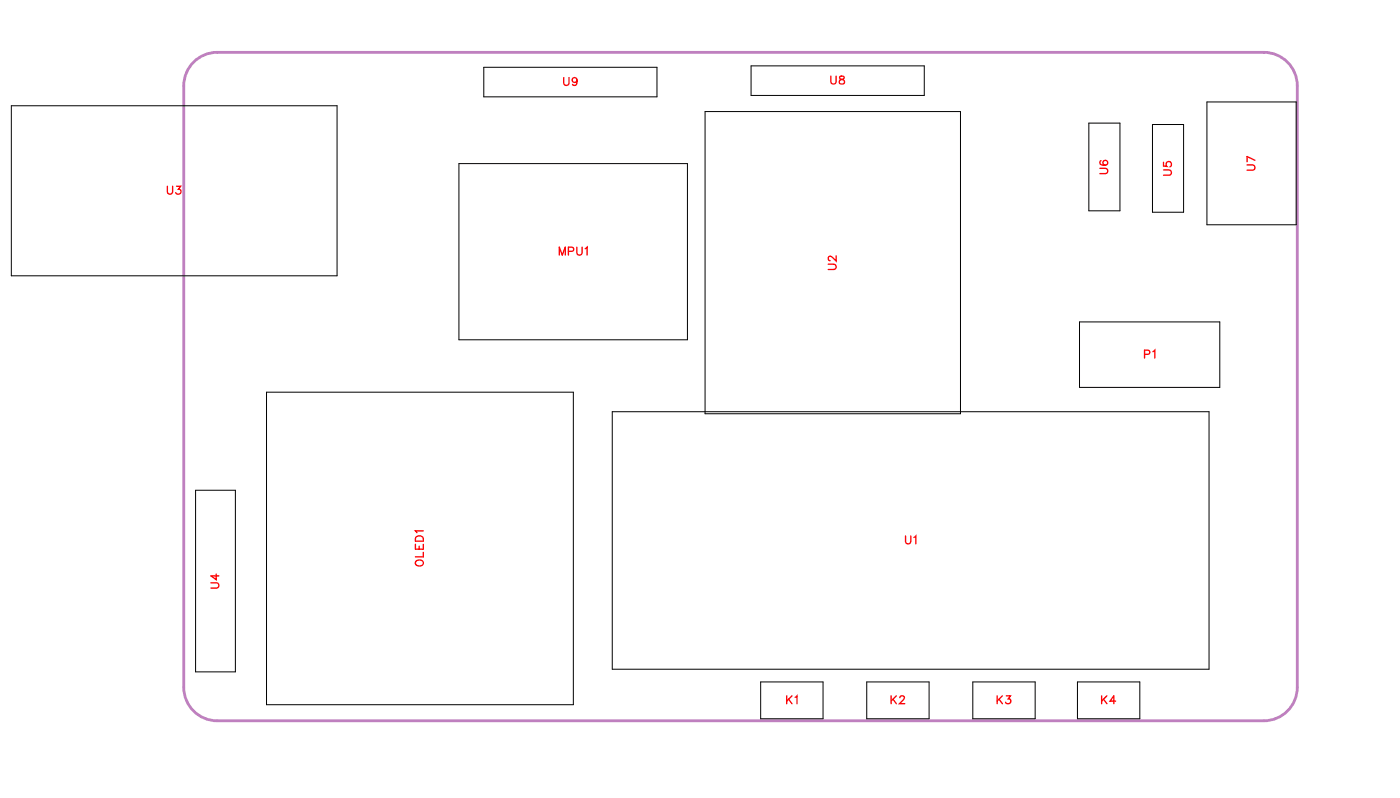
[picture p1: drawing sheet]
<svg xmlns="http://www.w3.org/2000/svg" width="126mm" height="72mm" viewBox="0 0 126 72" stroke-linecap="round" stroke-linejoin="round" font-family="sans-serif">
<path d="M17.6 5.4l.6-.4 .6-.2 .7-.1h94a3 3 0 0 1 3 3v54a3 3 0 0 1-3 3h-94a3 3 0 0 1-3-3v-54a3 3 0 0 1 1.1-2.3z" fill="none" stroke="#bf80bf" stroke-width=".25"/>
<g fill="none" stroke="#000" stroke-width=".09">
<path d="M1 9.5h29.3v15.3h-29.3zM41.2 14.7h20.5v15.8h-20.5zM43.4 6h15.6v2.7h-15.6zM63.3 10h23v27.1h-23zM67.4 5.9h15.6v2.7h-15.6zM97.8 11.1h2.8v7.8h-2.8zM103.5 11.2h2.8v7.9h-2.8zM108.4 9.2h8v11h-8zM23.9 35.2h27.6v28.1h-27.6zM55 37h53.6v23.1h-53.6zM96.9 28.9h12.6v5.9h-12.6zM17.6 44h3.5v16.3h-3.5z"/>
<path d="M68.3 61.2h5.6v3.3h-5.6zM77.8 61.2h5.6v3.3h-5.6zM87.4 61.2h5.6v3.3h-5.6zM96.8 61.2h5.6v3.3h-5.6z"/>
</g>
<g fill="none" stroke="#f00" stroke-width=".12">
<path d="M15 16.7v.5l.2 .2 .3-.1v-.6M15.9 16.7h.3l-.2 .3a.24 .24 0 0 1 .2 .4 .24 .24 0 0 1-.4-.1M50.6 7v.5l.2 .2 .3-.1v-.6M51.8 7.2a.22 .22 0 0 1-.3 .2 .22 .22 0 0 1-.1-.4 .22 .22 0 0 1 .4 .1v.1a.34 .34 0 0 1-.3 .5l-.1-.1M74.6 6.8v.5l.2 .2 .3-.1v-.6M75.4 6.9v.2l.3 .1 .1 .1a.24 .24 0 0 1-.2 .3 .24 .24 0 0 1-.2-.3l.4-.3v-.1zM98.8 15.1h.5l.2 .2-.1 .3h-.6M98.9 14.4l-.1 .1a.35 .35 0 0 0 .3 .4 .35 .35 0 0 0 .4-.3 .22 .22 0 0 0-.2-.2 .22 .22 0 0 0-.3 .2 .22 .22 0 0 0 .2 .2M104.5 15.3h.5l.2 .2-.1 .2h-.6M104.5 14.6v.3h.3a.25 .25 0 0 1 0-.3 .25 .25 0 0 1 .4 0 .25 .25 0 0 1-.1 .4M112 14.8h.5l.2 .2-.1 .2-.6 .1M112.7 14.4l-.7-.3v.4"/>
<path d="M50.2 22.9v-.7l.3 .7 .3-.7v.7M51 22.6l.5-.1v-.2l-.5-.1v.7M51.8 22.2v.5l.2 .2 .2-.1 .1-.6M52.6 22.3l.1-.1v.7M74.4 23.7h.5l.2 .2-.1 .3h-.6M75.1 23v.4l-.3-.3-.3-.1-.1 .1v.2l.2 .1M102.8 31.8h.4v-.3l-.4-.1v.7M103.5 31.6l.2-.2v.7M18.9 52.3h.6l.2 .2-.1 .3h-.7M19.4 51.5v.5l-.5-.3h.8M37.3 48.9v.4h.7v-.4M37.3 48.2a.39 .39 0 0 1 .7 .1v.3h-.7z"/>
<path d="M37.4 50.3a.35 .35 0 0 1 .4 0 .35 .35 0 0 1 .2 .4 .33 .33 0 0 1-.5 .1 .33 .33 0 0 1-.1-.5zM37.6 49v.3M38 47.7h-.7l.1 .1M38 49.6v.4h-.7M81.3 48.1v.5l.2 .2 .3-.1v-.6M82.1 48.2l.1-.1v.7M70.7 62.5v.7M70.8 62.8l.3 .4M71.1 62.5l-.4 .4M71.4 62.6l.2-.1v.7M80 62.5v.7M80.2 62.8l.3 .4"/>
<path d="M80.5 62.5l-.5 .4M80.8 62.6l.1-.1h.2l.1 .1-.1 .2-.3 .4h.5M89.5 62.5v.7M89.7 62.8l.3 .4M90 62.5l-.5 .4M90.4 62.5h.3l-.2 .2a.24 .24 0 0 1 .2 .4 .24 .24 0 0 1-.4-.1M98.9 62.5v.7M99.1 62.8l.3 .4M99.4 62.5l-.5 .4M100.2 62.9h-.5l.3-.4v.7"/>
</g>
<g font-size="1.2" fill="#fff">
<text x="50.6" y="8">U9</text>
<text x="74.6" y="7.8">U8</text>
<text x="15" y="17.7">U3</text>
<text x="99.8" y="15.6" transform="rotate(-90 99.8 15.6)">U6</text>
<text x="105.5" y="15.8" transform="rotate(-90 105.5 15.8)">U5</text>
<text x="113" y="15.3" transform="rotate(-90 113 15.3)">U7</text>
<text x="50.2" y="23.2">MPU1</text>
<text x="75.4" y="24.2" transform="rotate(-90 75.4 24.2)">U2</text>
<text x="102.7" y="32.4">P1</text>
<text x="19.9" y="52.8" transform="rotate(-90 19.9 52.8)">U4</text>
<text x="38.3" y="50.9" transform="rotate(-90 38.3 50.9)">OLED1</text>
<text x="81.3" y="49.1">U1</text>
<text x="70.6" y="63.5">K1</text>
<text x="80" y="63.5">K2</text>
<text x="89.5" y="63.5">K3</text>
<text x="98.9" y="63.5">K4</text>
</g>
</svg>
